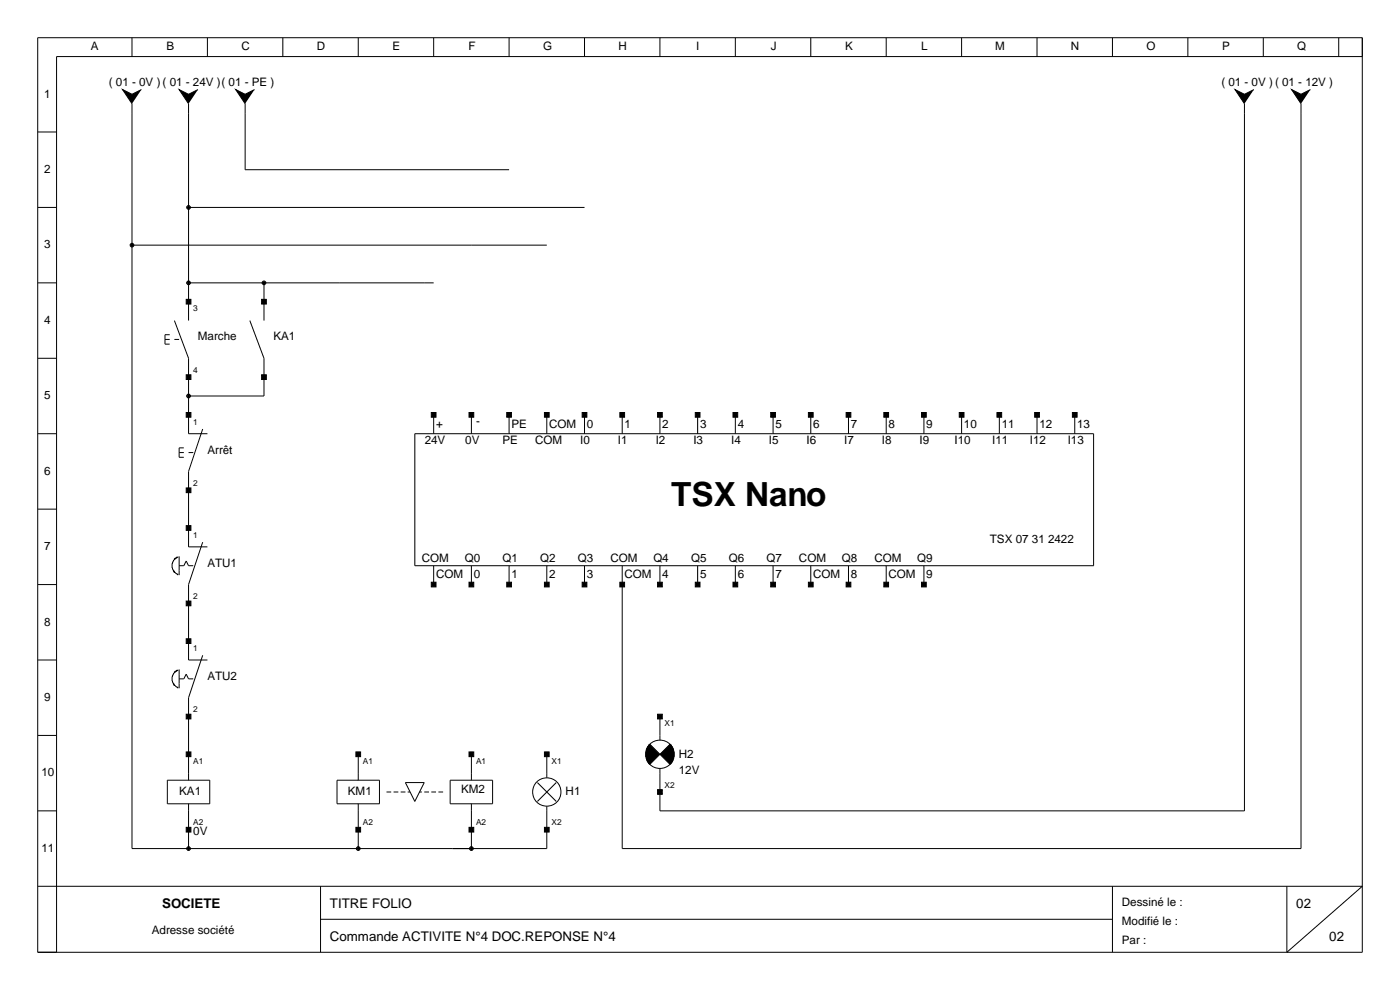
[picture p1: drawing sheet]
<svg xmlns="http://www.w3.org/2000/svg" width="297mm" height="210mm" viewBox="0 0 297 210" stroke-linecap="round" stroke-linejoin="round" font-family="sans-serif">
<g fill="none" stroke="#000" stroke-width=".21">
<path d="M8 8h281v194h-281zM28 8v4M44 8v4M60 8v4M76 8v4M92 8v4M108 8v4M124 8v4M140 8v4M156 8v4M172 8v4M188 8v4"/>
<path d="M204 8v4M220 8v4M236 8v4M252 8v4M268 8v4M284 8v4M289 12h-277v190M8 28h4M28 22v158h88v-9M40 22v46M52 22v14h56M264 22v150h-124v-9"/>
<path d="M276 22v158h-144v-60M8 44h4M28 52h88M40 44h84M8 60h4M8 76h4M35 72h1M36 71h-1v2h1M37 68l3 8v16h4M37 72h1M40 60h52M53 68l3 8v8h-16"/>
<path d="M56 60v8M8 92h4M38 96h1M39 95h-1v2h1M40 96h1M43 91l-3 9v16h4M88 92h144v28h-144zM92 88v4M100 88v4M108 88v4M116 88v4M124 88v4"/>
<path d="M132 88v4M140 88v4M148 88v4M156 88v4M164 88v4M172 88v4M180 88v4M188 88v4M196 88v4M204 88v4M212 88v4M220 88v4"/>
<path d="M228 88v4M8 108h4M37.8 118.1l-.2 .1a2.03 2.03 0 0 0-1.1 1.9 2.03 2.03 0 0 0 1.3 1.8M38 118v4M43 115l-3 9v16h4M8 124h4M38 120h1l.5-1 .5 1h1M43 139l-3 9v17.5M92 120v4M100 120v4M108 120v4M116 120v4"/>
<path d="M124 120v4M140 120v4M148 120v4M156 120v4M164 120v4M172 120v4M180 120v4M188 120v4M196 120v4M8 140h4M8 156h4M37.8 142.1l-.2 .1a2.03 2.03 0 0 0-1.1 1.9 2.03 2.03 0 0 0 1.3 1.8"/>
<path d="M38 142v4M38 144h1l.5-1 .5 1h1M140 157a3 3 0 0 0-3 3 3 3 0 0 0 3 3M140 157a3 3 0 0 1 3 3 3 3 0 0 1-3 3M140 152v5M8 172h4M35.5 165.5h9v5h-9zM40 170.5v9.5M71.5 165.5h9v5h-9zM76 160v5.5M76 170.5v9.5M82 168h1"/>
<path d="M83.5 168h1M85 168h1M86 166h4l-2 4zM86.5 168h.5M89 168h.5M90 168h1M91.5 168h1M93 168h1M95.5 165.5h9v5h-9zM100 160v5.5M100 170.5v9.5M114 166l4 4"/>
<path d="M116 165a3 3 0 0 0-3 3 3 3 0 0 0 3 3M116 165a3 3 0 0 1 3 3 3 3 0 0 1-3 3M116 160v5M118 166l-4 4M8 188h281l-16 14v-14M68 188v14M68 195h168M236 188v14"/>
</g>
<g fill="#000" stroke="#000" stroke-width=".21">
<path d="M26 19l2 1 2-1-2 3zM38 19l2 1 2-1-2 3zM50 19l2 1 2-1-2 3zM262 19l2 1 2-1-2 3zM274 19l2 1 2-1-2 3zM39.5 63.5h1v1h-1zM55.5 63.5h1v1h-1zM39.5 79.5h1v1h-1zM39.5 87.5h1v1h-1zM55.5 79.5h1v1h-1zM91.5 87.5h1v1h-1zM99.5 87.5h1v1h-1z"/>
<path d="M107.5 87.5h1v1h-1zM115.5 87.5h1v1h-1zM123.5 87.5h1v1h-1zM131.5 87.5h1v1h-1zM139.5 87.5h1v1h-1zM147.5 87.5h1v1h-1zM155.5 87.5h1v1h-1zM163.5 87.5h1v1h-1zM171.5 87.5h1v1h-1zM179.5 87.5h1v1h-1zM187.5 87.5h1v1h-1zM195.5 87.5h1v1h-1z"/>
<path d="M203.5 87.5h1v1h-1zM211.5 87.5h1v1h-1zM219.5 87.5h1v1h-1zM227.5 87.5h1v1h-1zM39.5 103.5h1v1h-1zM39.5 111.5h1v1h-1zM39.5 127.5h1v1h-1zM39.5 135.5h1v1h-1zM91.5 123.5h1v1h-1zM99.5 123.5h1v1h-1zM107.5 123.5h1v1h-1zM115.5 123.5h1v1h-1z"/>
<path d="M123.5 123.5h1v1h-1zM131.5 123.5h1v1h-1zM139.5 123.5h1v1h-1zM147.5 123.5h1v1h-1zM155.5 123.5h1v1h-1zM163.5 123.5h1v1h-1zM171.5 123.5h1v1h-1zM179.5 123.5h1v1h-1zM187.5 123.5h1v1h-1zM195.5 123.5h1v1h-1zM39.5 151.5h1v1h-1zM137.6 158.1l.3-.2 2.1 2.1-2.1 2.1-.5-.5-.4-1.1v-1z"/>
<path d="M139.5 151.5h1v1h-1zM39.5 159.5h1v1h-1zM39.5 175.5h1v1h-1zM75.5 159.5h1v1h-1zM75.5 175.5h1v1h-1zM99.5 159.5h1v1h-1zM99.5 175.5h1v1h-1zM115.5 159.5h1v1h-1zM115.5 175.5h1v1h-1zM139.5 167.5h1v1h-1zM140 160l2.1-2.1 .3 .2 .5 1 .1 1.4-.3 .9-.5 .7z"/>
<path d="M27.7 51.8l.3-.2-.4 .4zM28 51.6l.4 .4zM28.4 52l-.4 .4zM27.6 52l.4 .4z"/>
<path d="M39.7 43.8l.3-.2-.4 .4zM40 43.6l.4 .4zM40.4 44l-.4 .4zM39.6 44l.4 .4z"/>
<path d="M39.7 59.8l.3-.2-.4 .4zM40 59.6l.4 .4zM40.4 60l-.4 .4zM39.6 60l.4 .4z"/>
<path d="M55.7 59.8l.3-.2-.4 .4zM56 59.6l.4 .4zM56.4 60l-.4 .4zM55.6 60l.4 .4z"/>
<path d="M39.8 83.7l.2-.1-.4 .4zM40 83.6l.4 .4zM40.4 84l-.4 .4zM39.6 84l.4 .4z"/>
<path d="M39.7 179.8l.3-.2-.4 .4zM40 179.6l.4 .4zM40 180.4l.4-.4zM39.6 180l.4 .4z"/>
<path d="M75.7 179.8l.3-.2-.4 .4zM76 179.6l.4 .4zM76 180.4l.4-.4zM75.6 180l.4 .4z"/>
<path d="M99.7 179.8l.3-.2-.4 .4zM100 179.6l.4 .4zM100.4 180l-.4 .4zM99.6 180l.4 .4z"/>
</g>
<path d="M27.6 52l.4-.4 .4 .4-.4 .4zM39.6 44l.4-.4 .4 .4-.4 .4zM39.6 60l.4-.4 .4 .4-.4 .4zM55.6 60l.4-.4 .4 .4-.4 .4zM39.6 84l.4-.4 .4 .4-.4 .4zM39.6 180l.4-.4 .4 .4-.4 .4zM75.6 180l.4-.4 .4 .4-.4 .4zM99.6 180l.4-.4 .4 .4-.4 .4z" fill="#000"/>
<text font-size="7.1" x="142.4" y="107.3">TSX Nano</text>
<g font-size="2.8">
<text x="34.4" y="192.5">SOCIETE</text>
<text x="70" y="192.5">TITRE FOLIO</text>
<text x="275" y="192.5">02</text>
<text x="70" y="199.5">Commande ACTIVITE N°4 DOC.REPONSE N°4</text>
<text x="282" y="199.5">02</text>
</g>
<g font-size="2.5">
<text x="19.3" y="10.7">A</text>
<text x="35.3" y="10.7">B</text>
<text x="51.2" y="10.7">C</text>
<text x="67.2" y="10.7">D</text>
<text x="83.3" y="10.7">E</text>
<text x="99.4" y="10.7">F</text>
<text x="115.2" y="10.7">G</text>
<text x="131.2" y="10.7">H</text>
<text x="147.7" y="10.7">I</text>
<text x="163.5" y="10.7">J</text>
<text x="179.3" y="10.7">K</text>
<text x="195.4" y="10.7">L</text>
<text x="211.1" y="10.7">M</text>
<text x="227.2" y="10.7">N</text>
<text x="243.2" y="10.7">O</text>
<text x="259.3" y="10.7">P</text>
<text x="275.2" y="10.7">Q</text>
<text x="9.4" y="20.7">1</text>
<text x="23.1" y="18.2">( 01 - 0V ) ( 01 - 24V )( 01 - PE )</text>
<text x="259.1" y="18.2">( 01 - 0V ) ( 01 - 12V )</text>
<text x="9.4" y="36.7">2</text>
<text x="9.4" y="52.7">3</text>
<text x="9.4" y="68.7">4</text>
<text x="42" y="72.2">Marche</text>
<text x="58" y="72.2">KA1</text>
<text x="9.4" y="84.7">5</text>
<text x="90.1" y="94.2">24V</text>
<text x="92.5" y="90.7">+</text>
<text x="98.7" y="94.2">0V</text>
<text x="101" y="90.2">-</text>
<text x="106.6" y="94.2">PE</text>
<text x="108.5" y="90.7">PE</text>
<text x="113.5" y="94.2">COM</text>
<text x="116.5" y="90.7">COM</text>
<text x="123.1" y="94.2">I0</text>
<text x="124.5" y="90.7">0</text>
<text x="131.1" y="94.2">I1</text>
<text x="132.5" y="90.7">1</text>
<text x="139.1" y="94.2">I2</text>
<text x="140.5" y="90.7">2</text>
<text x="147.1" y="94.2">I3</text>
<text x="148.5" y="90.7">3</text>
<text x="155.1" y="94.2">I4</text>
<text x="156.5" y="90.7">4</text>
<text x="163.1" y="94.2">I5</text>
<text x="164.5" y="90.7">5</text>
<text x="171.1" y="94.2">I6</text>
<text x="172.5" y="90.7">6</text>
<text x="179.1" y="94.2">I7</text>
<text x="180.5" y="90.7">7</text>
<text x="187.1" y="94.2">I8</text>
<text x="188.5" y="90.7">8</text>
<text x="195.1" y="94.2">I9</text>
<text x="196.5" y="90.7">9</text>
<text x="202.5" y="94.2">I10</text>
<text x="204.5" y="90.7">10</text>
<text x="210.5" y="94.2">I11</text>
<text x="212.5" y="90.7">11</text>
<text x="218.5" y="94.2">I12</text>
<text x="220.5" y="90.7">12</text>
<text x="226.5" y="94.2">I13</text>
<text x="228.5" y="90.7">13</text>
<text x="9.4" y="100.7">6</text>
<text x="44" y="96.2">Arrêt</text>
<text x="9.4" y="116.7">7</text>
<text x="89.5" y="119.2">COM</text>
<text x="98.6" y="119.2">Q0</text>
<text x="106.6" y="119.2">Q1</text>
<text x="114.6" y="119.2">Q2</text>
<text x="122.6" y="119.2">Q3</text>
<text x="129.5" y="119.2">COM</text>
<text x="138.6" y="119.2">Q4</text>
<text x="146.6" y="119.2">Q5</text>
<text x="154.6" y="119.2">Q6</text>
<text x="162.6" y="119.2">Q7</text>
<text x="169.5" y="119.2">COM</text>
<text x="178.6" y="119.2">Q8</text>
<text x="185.5" y="119.2">COM</text>
<text x="194.6" y="119.2">Q9</text>
<text x="210" y="115.2">TSX 07 31 2422</text>
<text x="44" y="120.2">ATU1</text>
<text x="92.5" y="122.7">COM</text>
<text x="100.5" y="122.7">0</text>
<text x="108.5" y="122.7">1</text>
<text x="116.5" y="122.7">2</text>
<text x="124.5" y="122.7">3</text>
<text x="132.5" y="122.7">COM</text>
<text x="140.5" y="122.7">4</text>
<text x="148.5" y="122.7">5</text>
<text x="156.5" y="122.7">6</text>
<text x="164.5" y="122.7">7</text>
<text x="172.5" y="122.7">COM</text>
<text x="180.5" y="122.7">8</text>
<text x="188.5" y="122.7">COM</text>
<text x="196.5" y="122.7">9</text>
<text x="9.4" y="132.7">8</text>
<text x="9.4" y="148.7">9</text>
<text x="44" y="144.2">ATU2</text>
<text x="144" y="160.7">H2</text>
<text x="8.8" y="164.7">10</text>
<text x="144" y="164.2">12V</text>
<text x="38" y="168.7">KA1</text>
<text x="73.8" y="168.7">KM1</text>
<text x="97.8" y="168.2">KM2</text>
<text x="120" y="168.7">H1</text>
<text x="41" y="177.2">0V</text>
<text x="8.8" y="180.7">11</text>
<text x="238" y="192.2">Dessiné le :</text>
<text x="238" y="196.2">Modifié le :</text>
<text x="32.2" y="198.2">Adresse société</text>
<text x="238" y="200.2">Par :</text>
</g>
<g font-size="1.8">
<text x="41" y="66.1">3</text>
<text x="41" y="79.1">4</text>
<text x="41" y="90.1">1</text>
<text x="41" y="103.1">2</text>
<text x="41" y="114.1">1</text>
<text x="41" y="127.1">2</text>
<text x="41" y="138.1">1</text>
<text x="41" y="151.1">2</text>
<text x="141" y="154.1">X1</text>
<text x="41" y="162.1">A1</text>
<text x="77" y="162.1">A1</text>
<text x="101" y="162.1">A1</text>
<text x="117" y="162.1">X1</text>
<text x="141" y="167.1">X2</text>
<text x="41" y="175.1">A2</text>
<text x="77" y="175.1">A2</text>
<text x="101" y="175.1">A2</text>
<text x="117" y="175.1">X2</text>
</g>
</svg>
